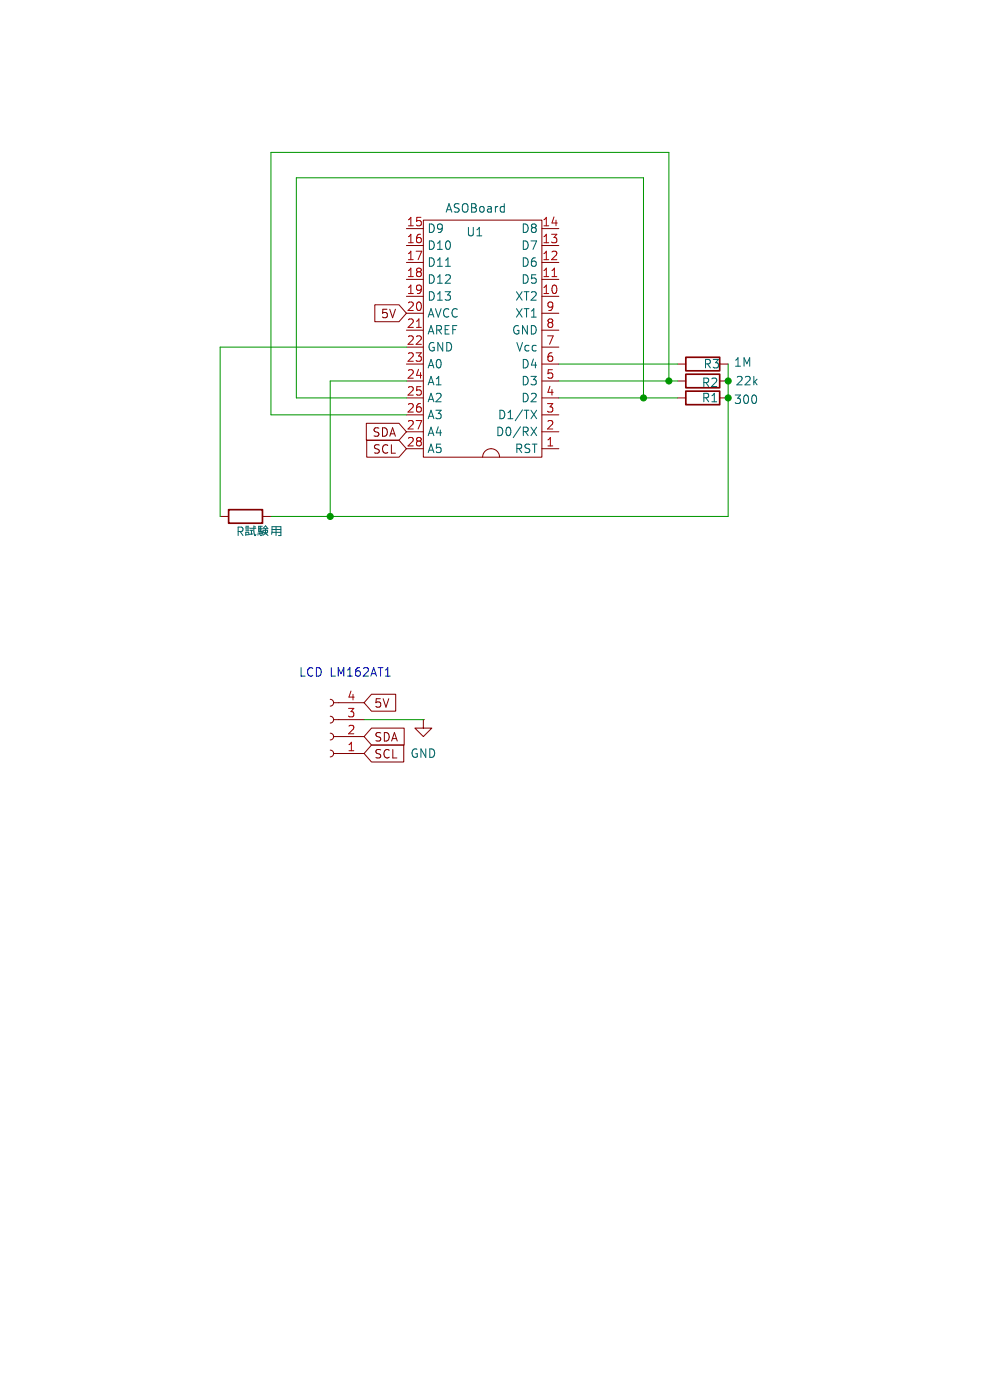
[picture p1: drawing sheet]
<svg xmlns="http://www.w3.org/2000/svg" width="210mm" height="297mm" viewBox="0 0 210 297" stroke-linecap="round" stroke-linejoin="round" font-family="sans-serif">
<path d="M145.5 75.8h7.2v2.9h-7.2zM145.5 79.4h7.2v2.9h-7.2zM145.5 83h7.2v2.9h-7.2zM48.5 108.1h7.2v2.9h-7.2z" fill="none" stroke="#840000" stroke-width=".36"/>
<g fill="none" stroke="#840000" stroke-width=".22">
<path d="M86.2 59.3h3.6M86.2 55.7h3.6M86.2 52.1h3.6M86.2 48.5h3.6M89.8 46.7h25.2v50.3h-25.2zM115 59.3h3.5M115 55.7h3.5M115 52.1h3.5M115 48.5h3.5M79.5 64.7h5.1l1.6 1.8-1.6 1.8h-5.1zM86.2 62.9h3.6M86.2 66.5h3.6"/>
<path d="M86.2 70h3.6M86.2 73.6h3.6M86.2 77.2h3.6M115 62.9h3.5M115 66.5h3.5M115 70h3.5M115 73.6h3.5M115 77.2h3.5M143.7 77.2h1.8M152.7 77.2h1.8M77.7 89.8h6.9l1.6 1.8-1.6 1.8h-6.9zM77.8 93.4h6.8l1.6 1.8-1.6 1.8h-6.8z"/>
<path d="M86.2 95.2h3.6M86.2 91.6h3.6M86.2 80.8h3.6M86.2 84.4h3.6M86.2 88h3.6M102.4 97a1.8 1.8 0 0 1 1.8-1.8 1.8 1.8 0 0 1 1.8 1.8M115 95.2h3.5M115 91.6h3.5M115 80.8h3.5M115 84.4h3.5M115 88h3.5M143.7 80.8h1.8"/>
<path d="M143.7 84.4h1.8M152.7 80.8h1.8M152.7 84.4h1.8M46.7 109.6h1.8M55.7 109.6h1.8M70 148.4a.72 .72 0 0 1 .8 .7 .72 .72 0 0 1-.8 .7M70 151.9a.72 .72 0 0 1 .8 .8 .72 .72 0 0 1-.8 .7M70 155.5a.72 .72 0 0 1 .8 .8 .72 .72 0 0 1-.8 .7M70 159.1a.72 .72 0 0 1 .8 .8 .72 .72 0 0 1-.8 .7M70.8 149.1h6.4M70.8 152.7h6.4M70.8 156.3h6.4"/>
<path d="M70.8 159.9h6.4M78.8 158.1h6.9v3.5h-6.9l-1.6-1.7zM78.8 154.5h6.9v3.6h-6.9l-1.6-1.8zM78.8 147.3h5.1v3.6h-5.1l-1.6-1.8zM89.8 152.7v1.8h1.8l-1.8 1.8-1.8-1.8h1.8M89.8 152.7h.1"/>
</g>
<g fill="none" stroke="#006464" stroke-width=".22">
<path d="M94.5 56.5h1M112.6 90.6l1.2 1.8M112.6 87l1.2 1.8M113.8 90.6l-1.2 1.8M113.8 87l-1.2 1.8M50.5 112.8l.9-.1 .1-.3v-.4l-.3-.2h-.7v1.8M50.9 112.8l.6 .8M52.1 112h.7M52.1 111.6h.6M52.1 112.2h.6M52.1 112.6h.6M52.1 113.4h.6"/>
<path d="M52.8 113.4l-.1-.5h-.6v.7M53 112.1h1.3M53 112.5h.7M53.3 112.5v.9M53.7 113.3l-.8 .1M53.9 111.6v1.2l.1 .8h.2l.1-.2M54 111.6l.2 .2M54.8 113l-.1 .5M54.9 112.1h.7M54.9 112.4h.7M55 113v.4M55.2 113.6h.3"/>
<path d="M55.2 111.6v1.2M55.2 113v.4M55.4 112.9l.1 .3M55.6 111.6h-.7v1.2h.7v.8M55.7 112.2l.6-.6 .5 .6M55.8 112.9v-.4h1v.4M55.8 113h1M56 112.2h.7M56.2 113.2l-.4 .3M56.3 112.2v.8l.2 .4M56.3 112.5l-.1 .8M56.4 113.2l.4 .4"/>
<path d="M57.6 113.4l.1-1.7h1.9v1.9h-.5M57.7 112.9h1.9M57.7 112.3h1.9M58.6 111.7v1.9"/>
</g>
<path d="M117.1 58.7h1M88.4 69.5h1" fill="none" stroke="#a90000" stroke-width=".22"/>
<path d="M81.7 143.4h1.1" fill="none" stroke="#0000c2" stroke-width=".22"/>
<path d="M86.2 73.6h-39.5v36M118.5 77.2h25.2M154.5 77.2v32.4h-97M86.2 84.4h-23.3v-46.7h73.6v46.7M86.2 80.8h-16.2v28.8M118.5 84.4h25.2M118.5 80.8h25.2M141.9 80.8v-48.5h-84.4v55.7h28.7M77.2 152.7h12.6" fill="none" stroke="#009600" stroke-width=".22"/>
<g fill="#009600" stroke="#009600" stroke-width=".22">
<circle cx="141.9" cy="80.8" r=".65"/>
<circle cx="136.5" cy="84.4" r=".65"/>
<circle cx="70" cy="109.6" r=".65"/>
<circle cx="154.5" cy="80.8" r=".65"/>
<circle cx="154.5" cy="84.4" r=".65"/>
</g>
<g font-size="2.5" fill="#006464">
<text x="94.3" y="45.4">ASOBoard</text>
<text x="90.5" y="49.7">D9</text>
<text x="90.5" y="53.3">D10</text>
<text x="98.8" y="50.4">U1</text>
<text x="110.4" y="53.3">D7</text>
<text x="110.4" y="49.7">D8</text>
<text x="90.5" y="56.9">D11</text>
<text x="110.4" y="56.9">D6</text>
<text x="90.5" y="60.5">D12</text>
<text x="90.5" y="64.1">D13</text>
<text x="109.2" y="64.1">XT2</text>
<text x="110.4" y="60.5">D5</text>
<text x="90.5" y="67.7">AVCC</text>
<text x="90.5" y="71.3">AREF</text>
<text x="108.5" y="71.3">GND</text>
<text x="109.2" y="67.7">XT1</text>
<text x="90.5" y="74.9">GND</text>
<text x="109.3" y="74.9">Vcc</text>
<text x="90.5" y="78.5">A0</text>
<text x="90.5" y="82">A1</text>
<text x="110.4" y="82">D3</text>
<text x="110.4" y="78.5">D4</text>
<text x="148.7" y="82.4">R2</text>
<text x="149.1" y="78.5">R3</text>
<text x="155.6" y="78.1">1M</text>
<text x="155.9" y="82">22k</text>
<text x="90.5" y="85.6">A2</text>
<text x="90.5" y="89.2">A3</text>
<text x="105.5" y="89.2">D1/TX</text>
<text x="110.4" y="85.6">D2</text>
<text x="148.7" y="85.6">R1</text>
<text x="155.6" y="86">300</text>
<text x="90.5" y="92.8">A4</text>
<text x="105" y="92.8">D0/RX</text>
<text x="90.5" y="96.4">A5</text>
<text x="109.1" y="96.4">RST</text>
<text x="86.9" y="161.1">GND</text>
</g>
<g font-size="2.5" fill="#a90000">
<text x="86.2" y="48.1">15</text>
<text x="86.2" y="51.7">16</text>
<text x="114.9" y="51.7">13</text>
<text x="114.9" y="48.1">14</text>
<text x="86.2" y="55.3">17</text>
<text x="86.2" y="58.9">18</text>
<text x="114.9" y="58.9">11</text>
<text x="114.9" y="55.3">12</text>
<text x="86.2" y="62.5">19</text>
<text x="114.9" y="62.5">10</text>
<text x="86.2" y="66.1">20</text>
<text x="86.2" y="69.7">21</text>
<text x="115.7" y="69.7">8</text>
<text x="115.7" y="66.1">9</text>
<text x="86.2" y="73.3">22</text>
<text x="86.2" y="76.9">23</text>
<text x="115.7" y="76.9">6</text>
<text x="115.7" y="73.3">7</text>
<text x="86.2" y="80.5">24</text>
<text x="115.7" y="80.5">5</text>
<text x="86.2" y="84.1">25</text>
<text x="86.2" y="87.6">26</text>
<text x="115.7" y="87.6">3</text>
<text x="115.7" y="84.1">4</text>
<text x="86.2" y="91.2">27</text>
<text x="86.2" y="94.8">28</text>
<text x="115.7" y="94.8">1</text>
<text x="115.7" y="91.2">2</text>
<text x="73.5" y="148.7">4</text>
<text x="73.5" y="155.9">2</text>
<text x="73.5" y="152.3">3</text>
<text x="73.5" y="159.5">1</text>
</g>
<g font-size="2.5" fill="#840000">
<text x="80.7" y="67.8">5V</text>
<text x="78.9" y="93">SDA</text>
<text x="78.9" y="96.5">SCL</text>
<text x="79.3" y="150.4">5V</text>
<text x="79.3" y="161.2">SCL</text>
<text x="79.3" y="157.6">SDA</text>
</g>
<text font-size="2.5" fill="#0000c2" x="63.3" y="143.8">LCD LM162AT1</text>
</svg>
